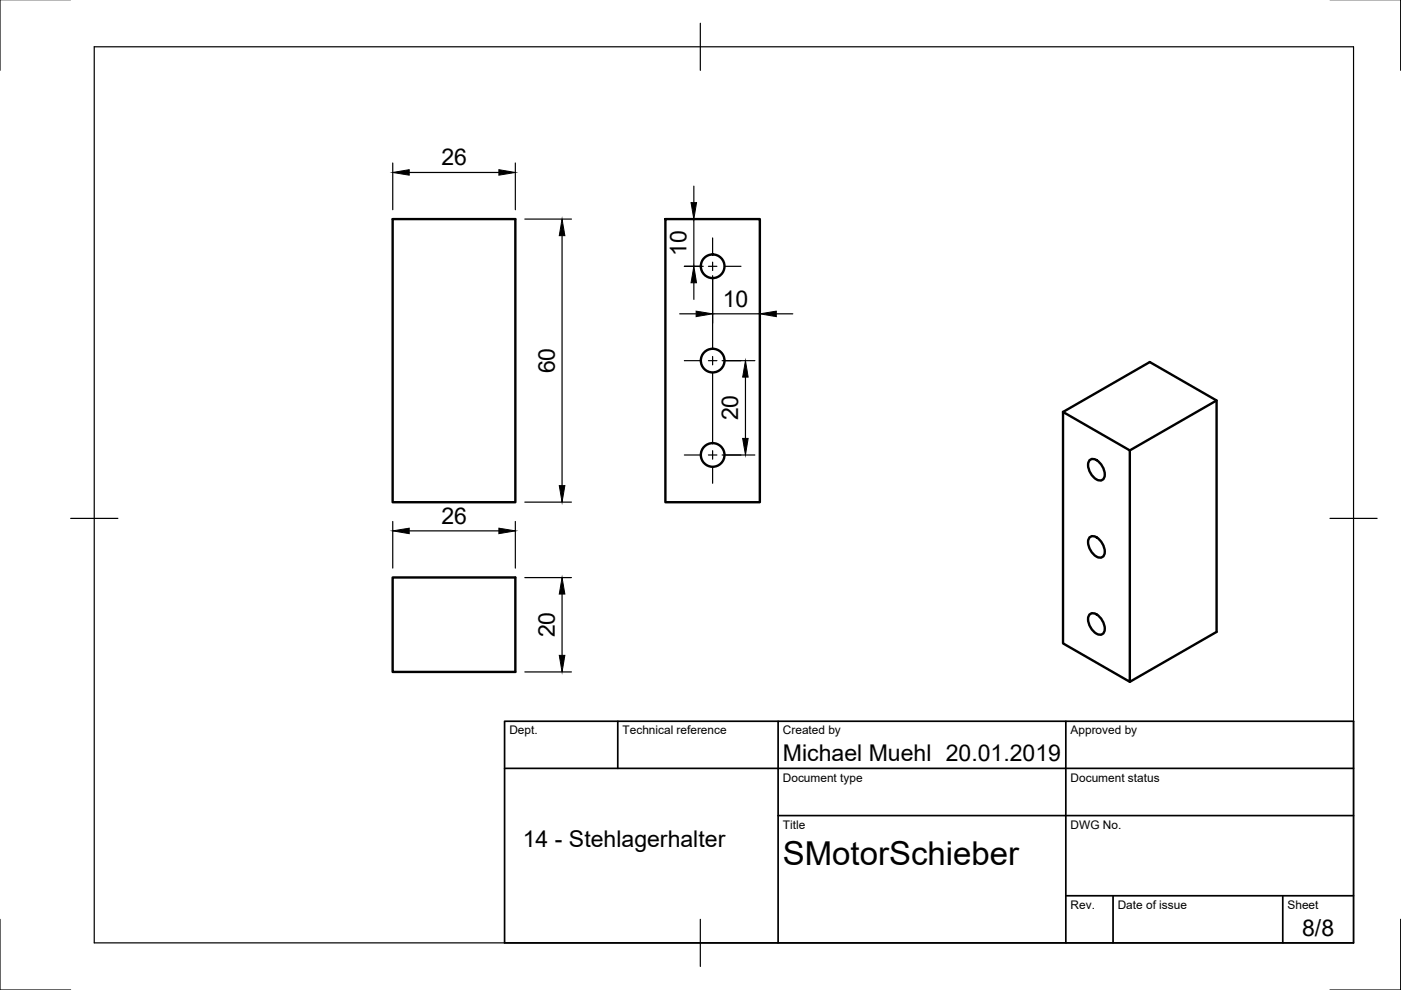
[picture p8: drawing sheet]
<svg xmlns="http://www.w3.org/2000/svg" width="297mm" height="210mm" viewBox="0 0 297 210" stroke-linecap="round" stroke-linejoin="round" font-family="sans-serif">
<!-- layer: Sichtbar -->
<g fill="none" stroke="#000" stroke-width=".51">
<path d="M83.2 46.5h26.1v60h-26.1zM141.1 46.5h20v60h-20zM225.4 87.3l18.4-10.5 14.1 8.1v49.1l-18.4 10.6M225.4 87.3l14.1 8.2v49.1l-14.1-8.2zM230.9 97.7a1.26 1.26 0 0 1 2 .2 3.3 3.3 0 0 1 1.1 3.6 1.26 1.26 0 0 1-2-.2 3.3 3.3 0 0 1-1.1-3.6zM257.9 84.9l-18.4 10.6M230.9 114a1.26 1.26 0 0 1 2 .2 3.3 3.3 0 0 1 1.1 3.7 1.26 1.26 0 0 1-2-.2 3.3 3.3 0 0 1-1.1-3.7zM83.2 122.4h26.1v20.1h-26.1zM230.9 130.4a1.26 1.26 0 0 1 2 .2 3.3 3.3 0 0 1 1.1 3.6 1.26 1.26 0 0 1-2-.2 3.3 3.3 0 0 1-1.1-3.6z"/>
<circle cx="151.1" cy="56.5" r="2.51"/>
<circle cx="151.1" cy="76.5" r="2.51"/>
<circle cx="151.1" cy="96.5" r="2.51"/>
</g>
<!-- layer: Border -->
<path d="M0 -.1v15M297 -.1v15M20 9.9h267v190h-267zM148.5 4.9v10M15 109.9h10M282 109.9h10M0 194.9v15h15M148.5 194.9v10M297 194.9v15h-15" fill="none" stroke="#000" stroke-width=".25"/>
<!-- layer: TitleBlock -->
<path d="M107 152.9h180v47h-180zM131 152.9v10M165 152.9v47M226 152.9v47M107 162.9h180M165 172.9h122M226 189.9h61M236 189.9v10M272 189.9v10" fill="none" stroke="#000" stroke-width=".36"/>
<!-- layer: Center Lines -->
<g fill="none" stroke="#000" stroke-width=".25">
<path d="M145.1 56.5h3.3M150.2 56.5h1.8M151.1 50.5v3.3M151.1 55.6v1.8M151.1 59.1v14.7M153.8 56.5h3.3M145.1 76.5h3.3M150.2 76.5h1.8M151.1 75.6v1.8M151.1 79.1v14.7M153.8 76.5h3.3M145.1 96.5h3.3"/>
<path d="M150.2 96.5h1.8M151.1 95.6v1.8M151.1 99.1v3.4M153.8 96.5h3.3"/>
</g>
<!-- layer: Dimensions -->
<g fill="none" stroke="#000" stroke-width=".25">
<path d="M83.3 34.6v9.9M86.8 36.6h19M109.3 34.6v9.9M147.1 39.5v3.5M111.3 46.5h9.9M119.2 50v53M145.1 56.5h4M147.1 46.5v10M147.1 60v3.5M151.1 58.5v10.1M144.1 66.5h3.5M151.1 66.5h10"/>
<path d="M153.1 76.5h6.9M158.1 80v13M164.6 66.5h3.5M153.1 96.5h6.9M83.3 110.6v9.9M86.8 112.6h19M109.3 110.6v9.9M111.3 106.5h9.9M111.3 122.5h9.9M119.2 126v13M111.3 142.5h9.9"/>
</g>
<g fill="#000" stroke="#000" stroke-width=".21">
<path d="M83.3 36.6l3.5-.6v1.1zM105.8 36l3.5 .6-3.5 .5zM119.2 46.5l.6 3.5h-1.2zM147.1 56.5l.6 3.5h-1.2zM146.5 43h1.2l-.6 3.5zM147.6 66l3.5 .5-3.5 .6zM158.1 76.5l.5 3.5h-1.1zM161.1 66.5l3.5-.5v1.1zM157.5 93h1.1l-.5 3.5zM83.3 112.6l3.5-.6v1.1zM105.8 112l3.5 .6-3.5 .5zM118.6 103h1.2l-.6 3.5z"/>
<path d="M119.2 122.5l.6 3.5h-1.2zM118.6 139h1.2l-.6 3.5z"/>
</g>
<text font-size="7" x="166" y="183.4">SMotorSchieber</text>
<g font-size="4.9">
<text x="93.6" y="35">26</text>
<text x="145.5" y="54.3" transform="rotate(-90 145.5 54.3)">10</text>
<text x="153.2" y="65">10</text>
<text x="117.6" y="79.2" transform="rotate(-90 117.6 79.2)">60</text>
<text x="156.5" y="89.1" transform="rotate(-90 156.5 89.1)">20</text>
<text x="93.6" y="111">26</text>
<text x="117.6" y="135.1" transform="rotate(-90 117.6 135.1)">20</text>
<text x="166" y="161.4">Michael Muehl 20.01.2019</text>
<text x="110.8" y="179.6">14 - Stehlagerhalter</text>
<text x="276.1" y="198.6">8/8</text>
</g>
<g font-size="2.5">
<text x="108" y="155.7">Dept.</text>
<text x="132" y="155.7">Technical reference</text>
<text x="166" y="155.7">Created by</text>
<text x="227" y="155.7">Approved by</text>
<text x="166" y="165.7">Document type</text>
<text x="227" y="165.7">Document status</text>
<text x="166" y="175.7">Title</text>
<text x="227" y="175.7">DWG No.</text>
<text x="227" y="192.7">Rev.</text>
<text x="237" y="192.7">Date of issue</text>
<text x="273" y="192.7">Sheet</text>
</g>
</svg>
